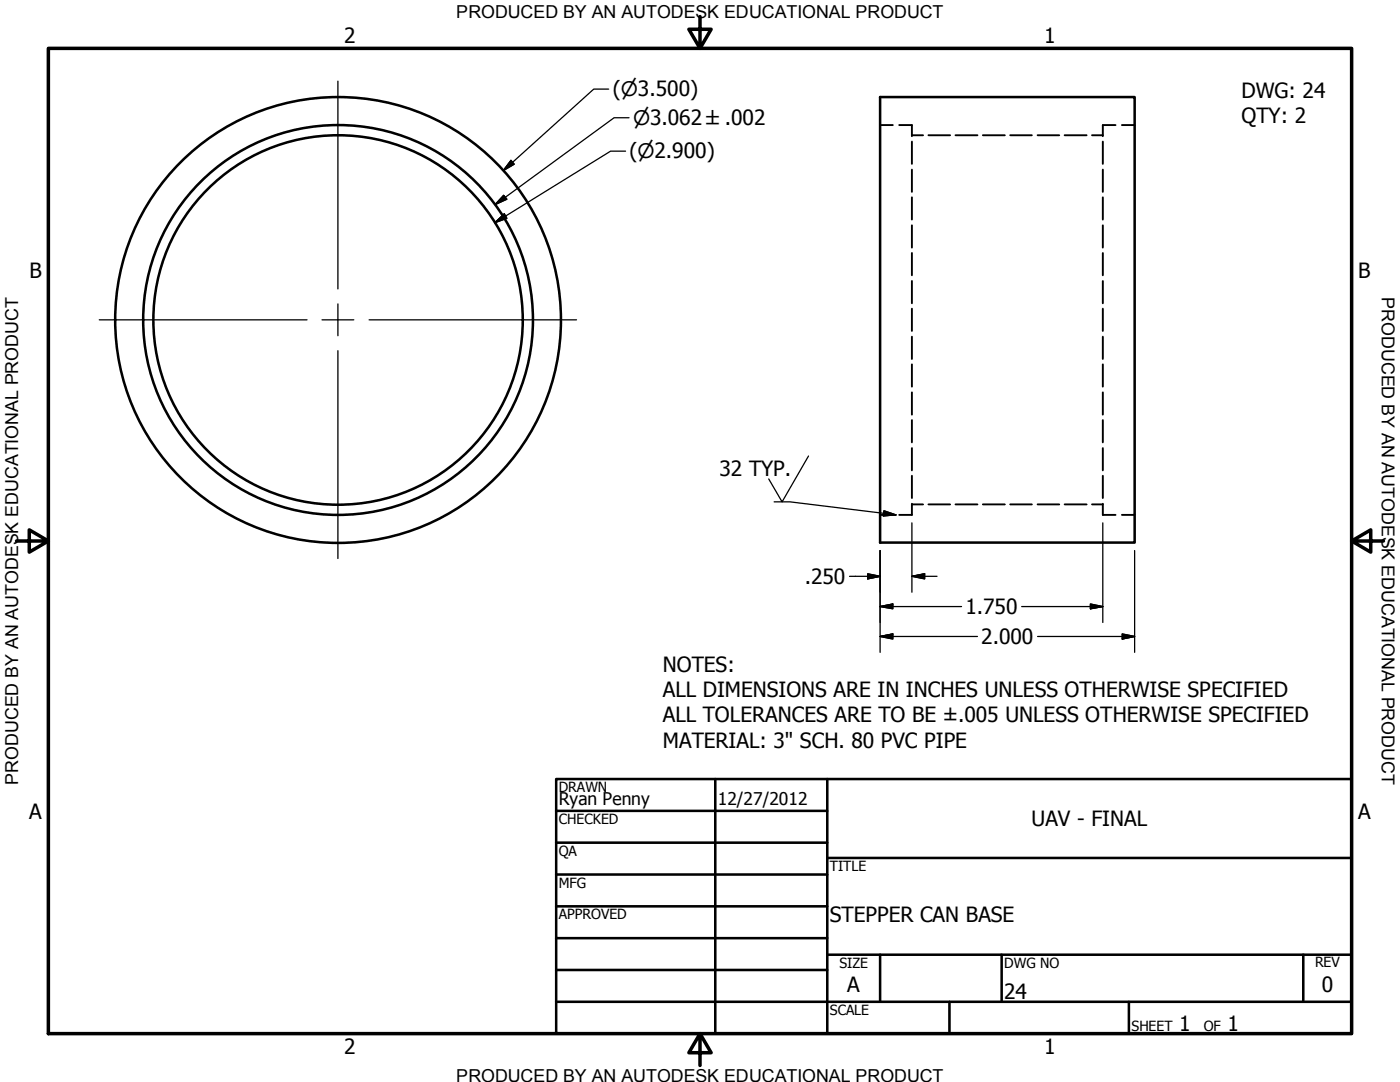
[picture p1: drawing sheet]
<svg xmlns="http://www.w3.org/2000/svg" width="279mm" height="216mm" viewBox="0 0 279 216" stroke-linecap="round" stroke-linejoin="round" font-family="sans-serif">
<!-- layer: Visible (ANSI) -->
<g fill="none" stroke="#000" stroke-width=".51">
<path d="M175.6 19.4h50.8v88.9h-50.8zM23 63.8a44.5 44.5 0 0 1 65.9-38.9 44.5 44.5 0 0 1 2.5 76.5 44.5 44.5 0 0 1-68.3-34.5l-.1-3.1M28.6 63.8a38.9 38.9 0 0 1 57.6-34 38.9 38.9 0 0 1 2.2 66.8 38.9 38.9 0 0 1-59.7-30.1l-.1-2.7"/>
<circle cx="67.5" cy="63.8" r="36.9"/>
</g>
<!-- layer: Hidden (ANSI) -->
<g fill="none" stroke="#000" stroke-width=".38">
<path d="M175.6 25h2.6M179.5 25h2.5v2.2M182 28.3v4.4M182 33.8v4.5M182 39.4v4.4M182 27h2.2M185.3 27h4.3M190.7 27h4.4M196.2 27h4.3M201.6 27h4.3M207.1 27h4.3M212.5 27h4.4"/>
<path d="M217.9 27h2.2M220.1 28.3v4.4M220.1 33.8v4.5M220.1 39.4v4.4M222.6 25h-2.5v2.2M223.9 25h2.5M182 45v4.4M182 50.5v4.4M182 56.1v4.4M220.1 45v4.4M220.1 50.5v4.4M220.1 56.1v4.4"/>
<path d="M182 61.6v4.4M182 67.2v4.4M182 72.7v4.5M182 78.3v4.4M220.1 61.6v4.4M220.1 67.2v4.4M220.1 72.7v4.5M220.1 78.3v4.4M182 83.8v4.5M182 89.4v4.5M182 94.9v4.5M220.1 83.8v4.5"/>
<path d="M220.1 89.4v4.5M220.1 94.9v4.5M175.6 102.7h2.6M182 100.5v2.2h-2.5M182 100.6h2.2M185.3 100.6h4.3M190.7 100.6h4.4M196.2 100.6h4.3M201.6 100.6h4.3M207.1 100.6h4.3M212.5 100.6h4.4M217.9 100.6h2.2"/>
<path d="M220.1 100.5v2.2h2.5M223.9 102.7h2.5"/>
</g>
<!-- layer: Border (ANSI) -->
<path d="M9.7 9.7h260v196.5h-260zM139.7 3.3v6.4l-2.2-3.9h4.4l-2.2 3.9M3.3 107.9h6.4l-3.9-2.2v4.5l3.9-2.3M269.7 107.9l3.9 2.3v-4.5l-3.9 2.2h6.4M139.7 206.2l2.2 3.9h-4.4l2.2-3.9v6.4" fill="none" stroke="#000" stroke-width=".7"/>
<!-- layer: Title (ANSI) -->
<g fill="none" stroke="#000" stroke-width=".51">
<path d="M111 155.4h158.7v50.8h-158.7zM142.7 155.4v50.8M165.1 155.4v50.8M111 161.8h54.1M111 168.1h54.1M111 174.5h54.1M165.1 171.2h104.6M111 180.8h54.1M111 187.2h54.1M111 193.5h54.1M111 199.9h158.7M165.1 190.5h104.6"/>
<path d="M175.6 190.5v9.4M189.5 199.9v6.3M199.9 190.5v9.4M225.3 199.9v6.3M260.1 190.5v9.4"/>
</g>
<!-- layer: Dimension (ANSI) -->
<g fill="none" stroke="#000" stroke-width=".25">
<path d="M121.5 17.8h-3l-18 16.2M100.5 39l.7 .8-2.4 1zM102 32l.6 .8-2.1 1.2zM124.8 30.2h-2.9l-23.2 14.2M125.5 23.5h-2.9l-23.8 17.3M98.7 44.4l1.9-1.7 .6 .9zM169.5 115h6.1M173.2 114.5l2.4 .5-2.4 .5zM175.6 109.9v20.3M182 115l2.5-.5v1zM182 115h5M182 104.3v13.9"/>
<path d="M220.1 104.3v19.9M226.4 109.9v20.3M175.6 121l2.6-.5v1zM175.6 127l2.6-.5v1zM175.6 121h16.3M175.6 127h19.5M203.9 121h16.2M207.1 127h19.3M217.6 120.5l2.5 .5-2.5 .5zM224 126.5l2.4 .5-2.4 .5z"/>
</g>
<g fill="#000" stroke="#000" stroke-width=".25">
<path d="M100.5 39l-1.7 1.8zM100.5 39l.7 .8-2.4 1zM102 32l-1.5 2zM102 32l.6 .8-2.1 1.2zM98.7 44.4l1.9-1.7zM98.7 44.4l1.9-1.7 .6 .9zM173.2 115.5l2.4-.5zM173.2 114.5l2.4 .5-2.4 .5zM182 115l2.5-.5zM182 115l2.5-.5v1zM175.6 121l2.6-.5zM175.6 121l2.6-.5v1z"/>
<path d="M175.6 127l2.6-.5zM175.6 127l2.6-.5v1zM217.6 121.5l2.5-.5zM217.6 120.5l2.5 .5-2.5 .5zM224 127.5l2.4-.5zM224 126.5l2.4 .5-2.4 .5z"/>
</g>
<!-- layer: Symbol (ANSI) -->
<path d="M161.4 91l-5.3 9.1-2.7-4.5M154.5 100.1h3.2l21.1 2.6M176.4 101.9l2.4 .8-2.5 .2z" fill="none" stroke="#000" stroke-width=".25"/>
<path d="M176.3 102.9l2.5-.2zM176.4 101.9l2.4 .8-2.5 .2z" fill="#000" stroke="#000" stroke-width=".25"/>
<!-- layer: Center Mark (ANSI) -->
<path d="M67.4 16.2v41.5M19.8 63.8h41.5M64.3 63.8h6.3M67.4 60.6v6.4M67.4 70v41.4M73.7 63.8h41.4" fill="none" stroke="#000" stroke-width=".25"/>
<g font-size="4.2">
<text x="68.7" y="8.6">2</text>
<text x="208.4" y="8.6">1</text>
<text x="122.3" y="19.2">(⌀3.500)</text>
<text x="247.8" y="19.5">DWG: 24</text>
<text x="247.8" y="24.5">QTY: 2</text>
<text x="125.6" y="31.6">(⌀2.900)</text>
<text x="5.9" y="55.5">B</text>
<text x="271.1" y="55.5">B</text>
<text x="143.6" y="94.9">32 TYP.</text>
<text x="160.6" y="116.5">.250</text>
<text x="192.7" y="122.6">1.750</text>
<text x="195.8" y="128.5">2.000</text>
<text x="132.3" y="134.1">NOTES:</text>
<text x="132.3" y="139.1">ALL DIMENSIONS ARE IN INCHES UNLESS OTHERWISE SPECIFIED</text>
<text x="132.3" y="144.1">ALL TOLERANCES ARE TO BE ±.005 UNLESS OTHERWISE SPECIFIED</text>
<text x="132.3" y="149.2">MATERIAL: 3&quot; SCH. 80 PVC PIPE</text>
<text x="5.8" y="163.4">A</text>
<text x="205.9" y="164.8">UAV - FINAL</text>
<text x="271" y="163.4">A</text>
<text x="165.6" y="183.9">STEPPER CAN BASE</text>
<text x="169.1" y="198">A</text>
<text x="263.8" y="198">0</text>
<text x="200.4" y="199.4">24</text>
<text x="235.3" y="205.7">1</text>
<text x="245" y="205.7">1</text>
<text x="68.7" y="210.3">2</text>
<text x="208.4" y="210.3">1</text>
</g>
<text font-size="4" x="126.4" y="25">⌀3.062 ±.002</text>
<g font-size="3.6">
<text x="91.1" y="3.6">PRODUCED BY AN AUTODESK EDUCATIONAL PRODUCT</text>
<text x="275.8" y="59.3" transform="rotate(90 275.8 59.3)">PRODUCED BY AN AUTODESK EDUCATIONAL PRODUCT</text>
<text x="3.6" y="156.6" transform="rotate(-90 3.6 156.6)">PRODUCED BY AN AUTODESK EDUCATIONAL PRODUCT</text>
<text x="91.1" y="215.9">PRODUCED BY AN AUTODESK EDUCATIONAL PRODUCT</text>
</g>
<g font-size="3.5">
<text x="111.5" y="160.6">Ryan Penny</text>
<text x="143.3" y="160.7">12/27/2012</text>
</g>
<g font-size="2.8">
<text x="111.5" y="158">DRAWN</text>
<text x="111.5" y="164.4">CHECKED</text>
<text x="111.5" y="170.8">QA</text>
<text x="165.6" y="173.7">TITLE</text>
<text x="111.5" y="177.1">MFG</text>
<text x="111.5" y="183.5">APPROVED</text>
<text x="167.5" y="193.1">SIZE</text>
<text x="200.4" y="193.1">DWG NO</text>
<text x="262.4" y="193">REV</text>
<text x="165.6" y="202.5">SCALE</text>
<text x="225.8" y="205.7">SHEET</text>
<text x="240.2" y="205.7">OF</text>
</g>
</svg>
